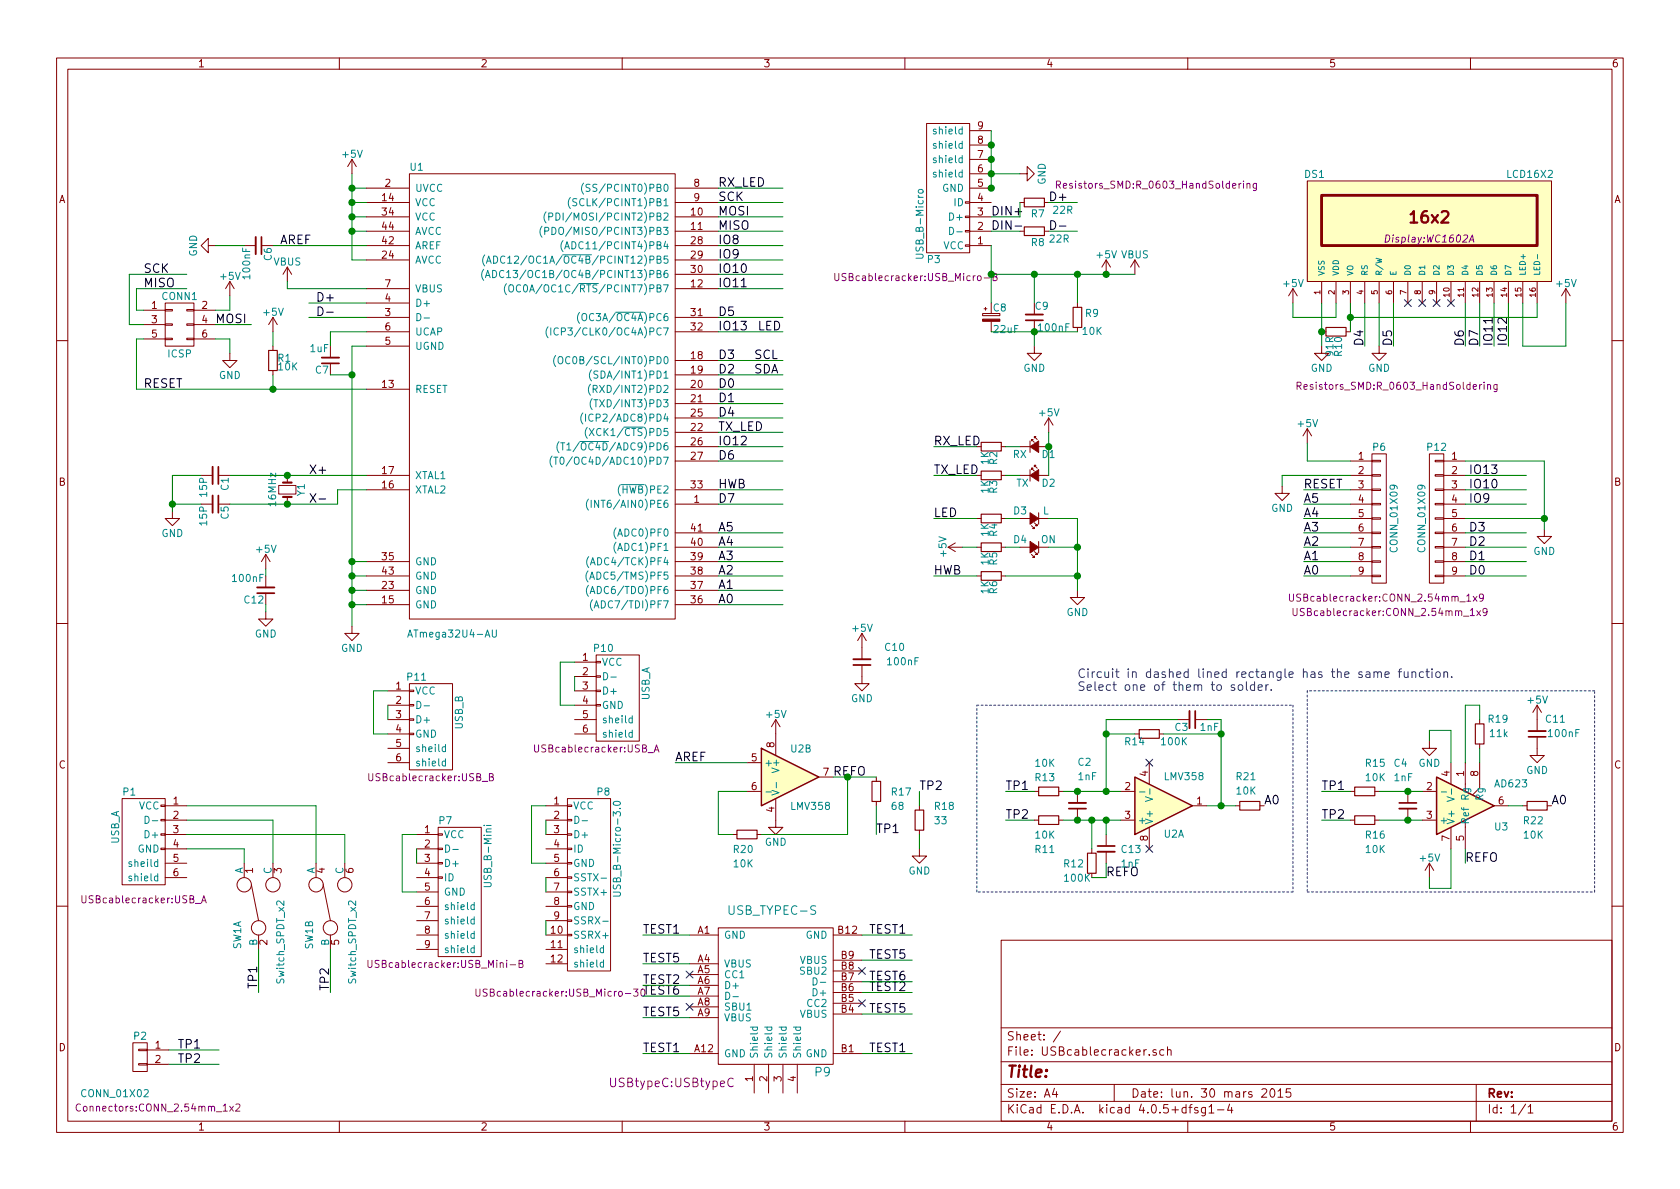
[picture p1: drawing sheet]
EESchema Schematic File Version 2
LIBS:USBcablecracker-rescue
LIBS:power
LIBS:device
LIBS:transistors
LIBS:conn
LIBS:linear
LIBS:regul
LIBS:74xx
LIBS:cmos4000
LIBS:adc-dac
LIBS:memory
LIBS:xilinx
LIBS:microcontrollers
LIBS:dsp
LIBS:microchip
LIBS:analog_switches
LIBS:motorola
LIBS:texas
LIBS:intel
LIBS:audio
LIBS:interface
LIBS:digital-audio
LIBS:philips
LIBS:display
LIBS:cypress
LIBS:siliconi
LIBS:opto
LIBS:atmel
LIBS:contrib
LIBS:valves
LIBS:USBcablecracker
LIBS:USBcablecracker-cache
EELAYER 25 0
EELAYER END
$Descr A4 11693 8268
encoding utf-8
Sheet 1 1
Title ""
Date "lun. 30 mars 2015"
Rev ""
Comp ""
Comment1 ""
Comment2 ""
Comment3 ""
Comment4 ""
$EndDescr
$Comp
L R_Small R13
U 1 1
P 7300 5500
F 0 "R13" V 7200 5400 50  0000 L CNN
F 1 "10K" V 7100 5400 50  0000 L CNN
F 2 "Resistors_SMD:R_0603_HandSoldering" H 7300 5500 50  0001 C CNN
F 3 "" H 7300 5500 50  0000 C CNN
	1    7300 5500
	0    1    1    0   
$EndComp
$Comp
L R_Small R14
U 1 1
P 8000 5100
F 0 "R14" V 8050 4925 50  0000 L CNN
F 1 "100K" V 8050 5175 50  0000 L CNN
F 2 "Resistors_SMD:R_0603_HandSoldering" H 8000 5100 50  0001 C CNN
F 3 "" H 8000 5100 50  0000 C CNN
	1    8000 5100
	0    1    1    0   
$EndComp
$Comp
L GND #PWR01
U 1 1
P 5400 5700
F 0 "#PWR01" H 5400 5450 50  0001 C CNN
F 1 "GND" H 5400 5550 50  0000 C CNN
F 2 "" H 5400 5700 50  0000 C CNN
F 3 "" H 5400 5700 50  0000 C CNN
	1    5400 5700
	1    0    0    -1  
$EndComp
$Comp
L R_Small R18
U 1 1
P 6400 5700
F 0 "R18" H 6500 5800 50  0000 L CNN
F 1 "33" H 6500 5700 50  0000 L CNN
F 2 "Resistors_SMD:R_0603_HandSoldering" H 6400 5700 50  0001 C CNN
F 3 "" H 6400 5700 50  0000 C CNN
	1    6400 5700
	1    0    0    -1  
$EndComp
$Comp
L GND #PWR02
U 1 1
P 6400 5900
F 0 "#PWR02" H 6400 5650 50  0001 C CNN
F 1 "GND" H 6400 5750 50  0000 C CNN
F 2 "" H 6400 5900 50  0000 C CNN
F 3 "" H 6400 5900 50  0000 C CNN
	1    6400 5900
	1    0    0    -1  
$EndComp
$Comp
L AD620 U3
U 1 1
P 10200 5600
F 0 "U3" H 10400 5750 50  0000 L CNN
F 1 "AD623" H 10400 5450 50  0000 L CNN
F 2 "Housings_SOIC:SOIC-8_3.9x4.9mm_Pitch1.27mm" H 10200 5600 50  0001 C CNN
F 3 "" H 10200 5600 50  0000 C CNN
	1    10200 5600
	1    0    0    1   
$EndComp
$Comp
L R_Small R17
U 1 1
P 6100 5500
F 0 "R17" H 6200 5500 50  0000 L CNN
F 1 "68" H 6200 5400 50  0000 L CNN
F 2 "Resistors_SMD:R_0603_HandSoldering" H 6100 5500 50  0001 C CNN
F 3 "" H 6100 5500 50  0000 C CNN
	1    6100 5500
	1    0    0    -1  
$EndComp
$Comp
L C_Small C4
U 1 1
P 9800 5600
F 0 "C4" H 9700 5900 50  0000 L CNN
F 1 "1nF" H 9700 5800 50  0000 L CNN
F 2 "Capacitors_SMD:C_0603_HandSoldering" H 9800 5600 50  0001 C CNN
F 3 "" H 9800 5600 50  0000 C CNN
	1    9800 5600
	1    0    0    -1  
$EndComp
Text Label 6100 5800 0    60   ~ 0
TP1
Text Label 6400 5500 0    60   ~ 0
TP2
$Comp
L +5V #PWR03
U 1 1
P 9950 6100
F 0 "#PWR03" H 9950 5950 50  0001 C CNN
F 1 "+5V" H 9950 6240 50  0000 C CNN
F 2 "" H 9950 6100 50  0000 C CNN
F 3 "" H 9950 6100 50  0000 C CNN
	1    9950 6100
	1    0    0    -1  
$EndComp
$Comp
L R_Small R19
U 1 1
P 10300 5100
F 0 "R19" H 10100 5000 50  0000 L CNN
F 1 "11k" H 10100 5100 50  0000 L CNN
F 2 "Resistors_SMD:R_0603_HandSoldering" H 10300 5100 50  0001 C CNN
F 3 "" H 10300 5100 50  0000 C CNN
	1    10300 5100
	-1   0    0    1   
$EndComp
$Comp
L GND #PWR04
U 1 1
P 9950 5150
F 0 "#PWR04" H 9950 4900 50  0001 C CNN
F 1 "GND" H 9950 5000 50  0000 C CNN
F 2 "" H 9950 5150 50  0000 C CNN
F 3 "" H 9950 5150 50  0000 C CNN
	1    9950 5150
	1    0    0    -1  
$EndComp
Text Label 10800 5600 0    60   ~ 0
A0
$Comp
L Switch_SPDT_x2 SW1
U 1 1
P 1800 6300
F 0 "SW1" H 1600 6450 50  0000 C CNN
F 1 "Switch_SPDT_x2" H 1550 6150 50  0000 C CNN
F 2 "USBcablecracker:DPDT" H 1800 6300 50  0001 C CNN
F 3 "" H 1800 6300 50  0000 C CNN
	1    1800 6300
	0    -1   -1   0   
$EndComp
$Comp
L Switch_SPDT_x2 SW1
U 2 1
P 2300 6300
F 0 "SW1" H 2100 6450 50  0000 C CNN
F 1 "Switch_SPDT_x2" H 2050 6150 50  0000 C CNN
F 2 "USBcablecracker:DPDT" H 2300 6300 50  0001 C CNN
F 3 "" H 2300 6300 50  0000 C CNN
	2    2300 6300
	0    -1   -1   0   
$EndComp
Text Label 1800 6875 1    60   ~ 0
TP1
Text Label 1400 7400 2    60   ~ 0
TP2
Text Label 4475 7325 0    60   ~ 0
TEST1
Text Label 4475 6500 0    60   ~ 0
TEST1
Text Label 6050 6500 0    60   ~ 0
TEST1
Text Label 6050 7325 0    60   ~ 0
TEST1
Text Label 4475 6700 0    60   ~ 0
TEST5
Text Label 4475 7075 0    60   ~ 0
TEST5
Text Label 6050 6675 0    60   ~ 0
TEST5
Text Label 6050 7050 0    60   ~ 0
TEST5
Text Label 4475 6925 0    60   ~ 0
TEST6
Text Label 6050 6825 0    60   ~ 0
TEST6
Text Label 4475 6850 0    60   ~ 0
TEST2
Text Label 6050 6900 0    60   ~ 0
TEST2
NoConn ~ 6000 6750
NoConn ~ 6000 6975
$Comp
L USB_TYPEC-S P9
U 1 1
P 5400 7400
F 0 "P9" H 5725 7350 60  0000 C CNN
F 1 "USB_TYPEC-S" H 5375 8475 60  0000 C CNN
F 2 "USBtypeC:USBtypeC" H 4675 7275 60  0000 C CNN
F 3 "" H 5425 7350 60  0000 C CNN
	1    5400 7400
	1    0    0    -1  
$EndComp
NoConn ~ 4800 6775
NoConn ~ 4800 7000
$Comp
L +5V #PWR05
U 1 1
P 9000 2100
F 0 "#PWR05" H 9000 1950 50  0001 C CNN
F 1 "+5V" H 9000 2240 50  0000 C CNN
F 2 "" H 9000 2100 50  0000 C CNN
F 3 "" H 9000 2100 50  0000 C CNN
	1    9000 2100
	1    0    0    -1  
$EndComp
$Comp
L R_Small R10
U 1 1
P 9300 2300
F 0 "R10" H 9330 2320 50  0000 L CNN
F 1 "91R" H 9330 2260 50  0000 L CNN
F 2 "Resistors_SMD:R_0603_HandSoldering" V 9675 2725 50  0000 C CNN
F 3 "" H 9300 2300 50  0000 C CNN
	1    9300 2300
	0    1    1    0   
$EndComp
$Comp
L GND #PWR06
U 1 1
P 9200 2400
F 0 "#PWR06" H 9200 2150 50  0001 C CNN
F 1 "GND" H 9200 2250 50  0000 C CNN
F 2 "" H 9200 2400 50  0000 C CNN
F 3 "" H 9200 2400 50  0000 C CNN
	1    9200 2400
	1    0    0    -1  
$EndComp
NoConn ~ 9800 2100
NoConn ~ 9900 2100
NoConn ~ 10000 2100
NoConn ~ 10100 2100
$Comp
L +5V #PWR07
U 1 1
P 10900 2100
F 0 "#PWR07" H 10900 1950 50  0001 C CNN
F 1 "+5V" H 10900 2240 50  0000 C CNN
F 2 "" H 10900 2100 50  0000 C CNN
F 3 "" H 10900 2100 50  0000 C CNN
	1    10900 2100
	1    0    0    -1  
$EndComp
Text Label 10200 2400 1    60   ~ 0
D6
$Comp
L GND #PWR08
U 1 1
P 9600 2400
F 0 "#PWR08" H 9600 2150 50  0001 C CNN
F 1 "GND" H 9600 2250 50  0000 C CNN
F 2 "" H 9600 2400 50  0000 C CNN
F 3 "" H 9600 2400 50  0000 C CNN
	1    9600 2400
	1    0    0    -1  
$EndComp
Text Label 10300 2400 1    60   ~ 0
D7
Text Label 9500 2400 1    60   ~ 0
D4
Text Label 9700 2400 1    60   ~ 0
D5
Text Label 10400 2400 1    60   ~ 0
IO11
Text Label 10500 2400 1    60   ~ 0
IO12
$Comp
L ATmega32U4-AU-RESCUE-USBcablecracker U1
U 1 1
P 3800 2850
F 0 "U1" H 2900 4550 50  0000 C CNN
F 1 "ATmega32U4-AU" H 3150 1300 50  0000 C CNN
F 2 "Housings_QFP:TQFP-44_10x10mm_Pitch0.8mm" H 5000 3950 50  0001 C CNN
F 3 "" H 5000 3950 50  0000 C CNN
	1    3800 2850
	1    0    0    -1  
$EndComp
$Comp
L +5V #PWR09
U 1 1
P 2450 1200
F 0 "#PWR09" H 2450 1050 50  0001 C CNN
F 1 "+5V" H 2450 1340 50  0000 C CNN
F 2 "" H 2450 1200 50  0000 C CNN
F 3 "" H 2450 1200 50  0000 C CNN
	1    2450 1200
	1    0    0    -1  
$EndComp
$Comp
L C_Small C6
U 1 1
P 1800 1700
F 0 "C6" H 1810 1770 50  0000 L CNN
F 1 "100nF" H 1810 1620 50  0000 L CNN
F 2 "Capacitors_SMD:C_0603_HandSoldering" H 1800 1700 50  0001 C CNN
F 3 "" H 1800 1700 50  0000 C CNN
	1    1800 1700
	0    1    1    0   
$EndComp
$Comp
L GND #PWR010
U 1 1
P 1500 1700
F 0 "#PWR010" H 1500 1450 50  0001 C CNN
F 1 "GND" H 1500 1550 50  0000 C CNN
F 2 "" H 1500 1700 50  0000 C CNN
F 3 "" H 1500 1700 50  0000 C CNN
	1    1500 1700
	0    1    1    0   
$EndComp
$Comp
L C_Small C7
U 1 1
P 2300 2500
F 0 "C7" H 2310 2570 50  0000 L CNN
F 1 "1uF" H 2310 2420 50  0000 L CNN
F 2 "Capacitors_SMD:C_0603_HandSoldering" H 2300 2500 50  0001 C CNN
F 3 "" H 2300 2500 50  0000 C CNN
	1    2300 2500
	-1   0    0    1   
$EndComp
$Comp
L GND #PWR011
U 1 1
P 2450 4350
F 0 "#PWR011" H 2450 4100 50  0001 C CNN
F 1 "GND" H 2450 4200 50  0000 C CNN
F 2 "" H 2450 4350 50  0000 C CNN
F 3 "" H 2450 4350 50  0000 C CNN
	1    2450 4350
	1    0    0    -1  
$EndComp
Text Label 2200 2100 0    60   ~ 0
D+
Text Label 2200 2200 0    60   ~ 0
D-
$Comp
L CONN_02X03 CONN1
U 1 1
P 1250 2250
F 0 "CONN1" H 1250 2450 50  0000 C CNN
F 1 "ICSP" H 1250 2050 50  0000 C CNN
F 2 "Connectors:CONN_2.54mm_2x3" H 1250 1050 50  0001 C CNN
F 3 "" H 1250 1050 50  0000 C CNN
	1    1250 2250
	1    0    0    -1  
$EndComp
Text Label 1000 2000 0    60   ~ 0
MISO
Text Label 1000 1900 0    60   ~ 0
SCK
$Comp
L +5V #PWR012
U 1 1
P 1600 2050
F 0 "#PWR012" H 1600 1900 50  0001 C CNN
F 1 "+5V" H 1600 2190 50  0000 C CNN
F 2 "" H 1600 2050 50  0000 C CNN
F 3 "" H 1600 2050 50  0000 C CNN
	1    1600 2050
	1    0    0    -1  
$EndComp
$Comp
L GND #PWR013
U 1 1
P 1600 2450
F 0 "#PWR013" H 1600 2200 50  0001 C CNN
F 1 "GND" H 1600 2300 50  0000 C CNN
F 2 "" H 1600 2450 50  0000 C CNN
F 3 "" H 1600 2450 50  0000 C CNN
	1    1600 2450
	1    0    0    -1  
$EndComp
Text Label 1500 2250 0    60   ~ 0
MOSI
$Comp
L R_Small R1
U 1 1
P 1900 2500
F 0 "R1" H 1930 2520 50  0000 L CNN
F 1 "10K" H 1930 2460 50  0000 L CNN
F 2 "Resistors_SMD:R_0603_HandSoldering" H 1900 2500 50  0001 C CNN
F 3 "" H 1900 2500 50  0000 C CNN
	1    1900 2500
	1    0    0    -1  
$EndComp
$Comp
L +5V #PWR014
U 1 1
P 1900 2300
F 0 "#PWR014" H 1900 2150 50  0001 C CNN
F 1 "+5V" H 1900 2440 50  0000 C CNN
F 2 "" H 1900 2300 50  0000 C CNN
F 3 "" H 1900 2300 50  0000 C CNN
	1    1900 2300
	1    0    0    -1  
$EndComp
$Comp
L Crystal_Small Y1
U 1 1
P 2000 3400
F 0 "Y1" H 2000 3500 50  0000 C CNN
F 1 "16MHz" H 2000 3300 50  0000 C CNN
F 2 "Crystals:crystal_FA238-TSX3225" H 2000 3400 50  0001 C CNN
F 3 "" H 2000 3400 50  0000 C CNN
	1    2000 3400
	0    1    1    0   
$EndComp
$Comp
L C_Small C1
U 1 1
P 1500 3300
F 0 "C1" H 1510 3370 50  0000 L CNN
F 1 "15P" H 1510 3220 50  0000 L CNN
F 2 "Capacitors_SMD:C_0603_HandSoldering" H 1500 3300 50  0001 C CNN
F 3 "" H 1500 3300 50  0000 C CNN
	1    1500 3300
	0    1    1    0   
$EndComp
$Comp
L C_Small C5
U 1 1
P 1500 3500
F 0 "C5" H 1510 3570 50  0000 L CNN
F 1 "15P" H 1510 3420 50  0000 L CNN
F 2 "Capacitors_SMD:C_0603_HandSoldering" H 1500 3500 50  0001 C CNN
F 3 "" H 1500 3500 50  0000 C CNN
	1    1500 3500
	0    1    1    0   
$EndComp
$Comp
L GND #PWR015
U 1 1
P 1200 3550
F 0 "#PWR015" H 1200 3300 50  0001 C CNN
F 1 "GND" H 1200 3400 50  0000 C CNN
F 2 "" H 1200 3550 50  0000 C CNN
F 3 "" H 1200 3550 50  0000 C CNN
	1    1200 3550
	1    0    0    -1  
$EndComp
Text Label 5000 1400 0    60   ~ 0
SCK
Text Label 5000 1500 0    60   ~ 0
MOSI
Text Label 5000 1600 0    60   ~ 0
MISO
Text Label 5000 1300 0    60   ~ 0
RX_LED
Text Label 5000 3000 0    60   ~ 0
TX_LED
$Comp
L R_Small R2
U 1 1
P 6900 3100
F 0 "R2" H 6930 3120 50  0000 L CNN
F 1 "1K" H 6930 3060 50  0000 L CNN
F 2 "Resistors_SMD:R_0603_HandSoldering" H 6900 3100 50  0001 C CNN
F 3 "" H 6900 3100 50  0000 C CNN
	1    6900 3100
	0    1    1    0   
$EndComp
$Comp
L R_Small R3
U 1 1
P 6900 3300
F 0 "R3" H 6930 3320 50  0000 L CNN
F 1 "1K" H 6930 3260 50  0000 L CNN
F 2 "Resistors_SMD:R_0603_HandSoldering" H 6900 3300 50  0001 C CNN
F 3 "" H 6900 3300 50  0000 C CNN
	1    6900 3300
	0    1    1    0   
$EndComp
$Comp
L R_Small R4
U 1 1
P 6900 3600
F 0 "R4" H 6930 3620 50  0000 L CNN
F 1 "1K" H 6930 3560 50  0000 L CNN
F 2 "Resistors_SMD:R_0603_HandSoldering" H 6900 3600 50  0001 C CNN
F 3 "" H 6900 3600 50  0000 C CNN
	1    6900 3600
	0    1    1    0   
$EndComp
$Comp
L R_Small R5
U 1 1
P 6900 3800
F 0 "R5" H 6930 3820 50  0000 L CNN
F 1 "1K" H 6930 3760 50  0000 L CNN
F 2 "Resistors_SMD:R_0603_HandSoldering" H 6900 3800 50  0001 C CNN
F 3 "" H 6900 3800 50  0000 C CNN
	1    6900 3800
	0    1    1    0   
$EndComp
$Comp
L R_Small R6
U 1 1
P 6900 4000
F 0 "R6" H 6930 4020 50  0000 L CNN
F 1 "1K" H 6930 3960 50  0000 L CNN
F 2 "Resistors_SMD:R_0603_HandSoldering" H 6900 4000 50  0001 C CNN
F 3 "" H 6900 4000 50  0000 C CNN
	1    6900 4000
	0    1    1    0   
$EndComp
$Comp
L Led_Small D1
U 1 1
P 7200 3100
F 0 "D1" H 7250 3050 50  0000 L CNN
F 1 "RX" H 7050 3050 50  0000 L CNN
F 2 "LEDs:LED_0603" V 7200 3100 50  0001 C CNN
F 3 "" V 7200 3100 50  0000 C CNN
	1    7200 3100
	1    0    0    -1  
$EndComp
$Comp
L Led_Small D2
U 1 1
P 7200 3300
F 0 "D2" H 7250 3250 50  0000 L CNN
F 1 "TX" H 7075 3250 50  0000 L CNN
F 2 "LEDs:LED_0603" V 7200 3300 50  0001 C CNN
F 3 "" V 7200 3300 50  0000 C CNN
	1    7200 3300
	1    0    0    -1  
$EndComp
$Comp
L Led_Small D3
U 1 1
P 7200 3600
F 0 "D3" H 7250 3550 50  0000 L CNN
F 1 "L" H 7100 3550 50  0000 L CNN
F 2 "LEDs:LED_0603" V 7200 3600 50  0001 C CNN
F 3 "" V 7200 3600 50  0000 C CNN
	1    7200 3600
	-1   0    0    1   
$EndComp
$Comp
L Led_Small D4
U 1 1
P 7200 3800
F 0 "D4" H 7250 3750 50  0000 L CNN
F 1 "ON" H 7050 3750 50  0000 L CNN
F 2 "LEDs:LED_0603" V 7200 3800 50  0001 C CNN
F 3 "" V 7200 3800 50  0000 C CNN
	1    7200 3800
	-1   0    0    1   
$EndComp
$Comp
L +5V #PWR016
U 1 1
P 6700 3800
F 0 "#PWR016" H 6700 3650 50  0001 C CNN
F 1 "+5V" H 6700 3940 50  0000 C CNN
F 2 "" H 6700 3800 50  0000 C CNN
F 3 "" H 6700 3800 50  0000 C CNN
	1    6700 3800
	0    -1   -1   0   
$EndComp
$Comp
L GND #PWR017
U 1 1
P 7500 4100
F 0 "#PWR017" H 7500 3850 50  0001 C CNN
F 1 "GND" H 7500 3950 50  0000 C CNN
F 2 "" H 7500 4100 50  0000 C CNN
F 3 "" H 7500 4100 50  0000 C CNN
	1    7500 4100
	1    0    0    -1  
$EndComp
$Comp
L GND #PWR018
U 1 1
P 7100 1200
F 0 "#PWR018" H 7100 950 50  0001 C CNN
F 1 "GND" H 7100 1050 50  0000 C CNN
F 2 "" H 7100 1200 50  0000 C CNN
F 3 "" H 7100 1200 50  0000 C CNN
	1    7100 1200
	0    -1   -1   0   
$EndComp
$Comp
L R_Small R7
U 1 1
P 7200 1400
F 0 "R7" V 7275 1375 50  0000 L CNN
F 1 "22R" V 7250 1525 50  0000 L CNN
F 2 "Resistors_SMD:R_0603_HandSoldering" V 7075 2250 50  0000 C CNN
F 3 "" H 7200 1400 50  0000 C CNN
	1    7200 1400
	0    1    1    0   
$EndComp
$Comp
L R_Small R8
U 1 1
P 7200 1600
F 0 "R8" V 7275 1575 50  0000 L CNN
F 1 "22R" V 7250 1700 50  0000 L CNN
F 2 "Resistors_SMD:R_0603_HandSoldering" H 7200 1600 50  0001 C CNN
F 3 "" H 7200 1600 50  0000 C CNN
	1    7200 1600
	0    1    1    0   
$EndComp
Text Label 7300 1400 0    60   ~ 0
D+
Text Label 7300 1600 0    60   ~ 0
D-
$Comp
L VBUS #PWR019
U 1 1
P 7900 1900
F 0 "#PWR019" H 7900 1750 50  0001 C CNN
F 1 "VBUS" H 7900 2040 50  0000 C CNN
F 2 "" H 7900 1900 50  0000 C CNN
F 3 "" H 7900 1900 50  0000 C CNN
	1    7900 1900
	1    0    0    -1  
$EndComp
$Comp
L CP_Small C8
U 1 1
P 6900 2200
F 0 "C8" H 6910 2270 50  0000 L CNN
F 1 "22uF" H 6910 2120 50  0000 L CNN
F 2 "Capacitors_Tantalum_SMD:Tantalum_Case-A_EIA-3216-18_Wave" H 6900 2200 50  0001 C CNN
F 3 "" H 6900 2200 50  0000 C CNN
	1    6900 2200
	1    0    0    -1  
$EndComp
$Comp
L R_Small R9
U 1 1
P 7500 2200
F 0 "R9" H 7350 2175 50  0000 L CNN
F 1 "10K" H 7325 2300 50  0000 L CNN
F 2 "Resistors_SMD:R_0603_HandSoldering" H 7500 2200 50  0001 C CNN
F 3 "" H 7500 2200 50  0000 C CNN
	1    7500 2200
	-1   0    0    1   
$EndComp
$Comp
L C_Small C9
U 1 1
P 7200 2200
F 0 "C9" H 7100 2125 50  0000 L CNN
F 1 "100nF" H 6950 2275 50  0000 L CNN
F 2 "Capacitors_SMD:C_0603_HandSoldering" H 7200 2200 50  0001 C CNN
F 3 "" H 7200 2200 50  0000 C CNN
	1    7200 2200
	-1   0    0    1   
$EndComp
$Comp
L GND #PWR020
U 1 1
P 7200 2400
F 0 "#PWR020" H 7200 2150 50  0001 C CNN
F 1 "GND" H 7200 2250 50  0000 C CNN
F 2 "" H 7200 2400 50  0000 C CNN
F 3 "" H 7200 2400 50  0000 C CNN
	1    7200 2400
	1    0    0    -1  
$EndComp
$Comp
L +5V #PWR021
U 1 1
P 7700 1900
F 0 "#PWR021" H 7700 1750 50  0001 C CNN
F 1 "+5V" H 7700 2040 50  0000 C CNN
F 2 "" H 7700 1900 50  0000 C CNN
F 3 "" H 7700 1900 50  0000 C CNN
	1    7700 1900
	1    0    0    -1  
$EndComp
Text Label 6500 3100 0    60   ~ 0
RX_LED
Text Label 6500 3300 0    60   ~ 0
TX_LED
Text Label 6500 3600 0    60   ~ 0
LED
Text Label 5000 3400 0    60   ~ 0
HWB
Text Label 6500 4000 0    60   ~ 0
HWB
Text Label 5000 4200 0    60   ~ 0
A0
Text Label 5000 4100 0    60   ~ 0
A1
Text Label 5000 4000 0    60   ~ 0
A2
Text Label 5000 3900 0    60   ~ 0
A3
Text Label 5000 3800 0    60   ~ 0
A4
Text Label 5000 3700 0    60   ~ 0
A5
Text Label 5000 2700 0    60   ~ 0
D0
Text Label 5000 2800 0    60   ~ 0
D1
Text Label 5000 2600 0    60   ~ 0
D2
Text Label 5000 2500 0    60   ~ 0
D3
Text Label 5000 2900 0    60   ~ 0
D4
Text Label 5000 3100 0    60   ~ 0
IO12
Text Label 5000 3200 0    60   ~ 0
D6
Text Label 5000 3500 0    60   ~ 0
D7
Text Label 5000 2200 0    60   ~ 0
D5
Text Label 5000 1700 0    60   ~ 0
IO8
Text Label 5000 1800 0    60   ~ 0
IO9
Text Label 5000 1900 0    60   ~ 0
IO10
Text Label 5000 2000 0    60   ~ 0
IO11
Text Label 5000 2300 0    60   ~ 0
IO13
Text Label 5250 2600 0    60   ~ 0
SDA
Text Label 5250 2500 0    60   ~ 0
SCL
Text Label 1000 2700 0    60   ~ 0
RESET
Text Label 1950 1700 0    60   ~ 0
AREF
Text Label 5275 2300 0    60   ~ 0
LED
$Comp
L +5V #PWR022
U 1 1
P 7300 3000
F 0 "#PWR022" H 7300 2850 50  0001 C CNN
F 1 "+5V" H 7300 3140 50  0000 C CNN
F 2 "" H 7300 3000 50  0000 C CNN
F 3 "" H 7300 3000 50  0000 C CNN
	1    7300 3000
	1    0    0    -1  
$EndComp
$Comp
L CONN_01X09 P12
U 1 1
P 10000 3600
F 0 "P12" H 10000 4100 50  0000 C CNN
F 1 "CONN_01X09" V 10100 3600 50  0000 C CNN
F 2 "USBcablecracker:CONN_2.54mm_1x9" H 10325 2950 50  0000 C CNN
F 3 "" H 10000 3600 50  0000 C CNN
	1    10000 3600
	-1   0    0    -1  
$EndComp
$Comp
L CONN_01X09 P6
U 1 1
P 9600 3600
F 0 "P6" H 9600 4100 50  0000 C CNN
F 1 "CONN_01X09" V 9700 3600 50  0000 C CNN
F 2 "USBcablecracker:CONN_2.54mm_1x9" H 9650 3050 50  0000 C CNN
F 3 "" H 9600 3600 50  0000 C CNN
	1    9600 3600
	1    0    0    -1  
$EndComp
Text Label 10225 4000 0    60   ~ 0
D0
Text Label 10225 3900 0    60   ~ 0
D1
Text Label 10225 3800 0    60   ~ 0
D2
Text Label 10225 3700 0    60   ~ 0
D3
Text Label 10225 3500 0    60   ~ 0
IO9
Text Label 10225 3400 0    60   ~ 0
IO10
Text Label 10225 3300 0    60   ~ 0
IO13
Text Label 9075 3900 0    60   ~ 0
A1
Text Label 9075 3800 0    60   ~ 0
A2
Text Label 9075 3700 0    60   ~ 0
A3
Text Label 9075 3600 0    60   ~ 0
A4
Text Label 9075 3500 0    60   ~ 0
A5
Text Label 9075 3400 0    60   ~ 0
RESET
$Comp
L +5V #PWR023
U 1 1
P 9100 3075
F 0 "#PWR023" H 9100 2925 50  0001 C CNN
F 1 "+5V" H 9100 3215 50  0000 C CNN
F 2 "" H 9100 3075 50  0000 C CNN
F 3 "" H 9100 3075 50  0000 C CNN
	1    9100 3075
	1    0    0    -1  
$EndComp
$Comp
L GND #PWR024
U 1 1
P 8925 3375
F 0 "#PWR024" H 8925 3125 50  0001 C CNN
F 1 "GND" H 8925 3225 50  0000 C CNN
F 2 "" H 8925 3375 50  0000 C CNN
F 3 "" H 8925 3375 50  0000 C CNN
	1    8925 3375
	1    0    0    -1  
$EndComp
$Comp
L GND #PWR025
U 1 1
P 10750 3675
F 0 "#PWR025" H 10750 3425 50  0001 C CNN
F 1 "GND" H 10750 3525 50  0000 C CNN
F 2 "" H 10750 3675 50  0000 C CNN
F 3 "" H 10750 3675 50  0000 C CNN
	1    10750 3675
	1    0    0    -1  
$EndComp
NoConn ~ 8000 5900
NoConn ~ 8000 5300
Text Label 9075 4000 0    60   ~ 0
A0
$Comp
L R_Small R15
U 1 1
P 9500 5500
F 0 "R15" V 9300 5500 50  0000 L CNN
F 1 "10K" V 9400 5500 50  0000 L CNN
F 2 "Resistors_SMD:R_0603_HandSoldering" H 9500 5500 50  0001 C CNN
F 3 "" H 9500 5500 50  0000 C CNN
	1    9500 5500
	0    1    1    0   
$EndComp
$Comp
L R_Small R16
U 1 1
P 9500 5700
F 0 "R16" V 9600 5700 50  0000 L CNN
F 1 "10K" V 9700 5700 50  0000 L CNN
F 2 "Resistors_SMD:R_0603_HandSoldering" H 9500 5700 50  0001 C CNN
F 3 "" H 9500 5700 50  0000 C CNN
	1    9500 5700
	0    1    1    0   
$EndComp
$Comp
L CONN_01X02 P2
U 1 1
P 975 7350
F 0 "P2" H 975 7500 50  0000 C CNN
F 1 "CONN_01X02" H 1150 7100 50  0000 C CNN
F 2 "Connectors:CONN_2.54mm_1x2" H 850 7000 50  0000 C CNN
F 3 "" H 975 7350 50  0000 C CNN
	1    975  7350
	-1   0    0    -1  
$EndComp
Text Label 1400 7300 2    60   ~ 0
TP1
Text Label 2300 6725 3    60   ~ 0
TP2
$Comp
L C_Small C10
U 1 1
P 6000 4600
F 0 "C10" H 5700 4500 50  0000 L CNN
F 1 "100nF" H 5600 4600 50  0000 L CNN
F 2 "Capacitors_SMD:C_0603_HandSoldering" H 6000 4600 50  0001 C CNN
F 3 "" H 6000 4600 50  0000 C CNN
	1    6000 4600
	-1   0    0    1   
$EndComp
$Comp
L +5V #PWR026
U 1 1
P 6000 4500
F 0 "#PWR026" H 6000 4350 50  0001 C CNN
F 1 "+5V" H 6000 4640 50  0000 C CNN
F 2 "" H 6000 4500 50  0000 C CNN
F 3 "" H 6000 4500 50  0000 C CNN
	1    6000 4500
	1    0    0    -1  
$EndComp
$Comp
L C_Small C11
U 1 1
P 10700 5100
F 0 "C11" H 10500 5000 50  0000 L CNN
F 1 "100nF" H 10400 5100 50  0000 L CNN
F 2 "Capacitors_SMD:C_0603_HandSoldering" H 10700 5100 50  0001 C CNN
F 3 "" H 10700 5100 50  0000 C CNN
	1    10700 5100
	-1   0    0    1   
$EndComp
$Comp
L +5V #PWR027
U 1 1
P 10700 5000
F 0 "#PWR027" H 10700 4850 50  0001 C CNN
F 1 "+5V" H 10700 5140 50  0000 C CNN
F 2 "" H 10700 5000 50  0000 C CNN
F 3 "" H 10700 5000 50  0000 C CNN
	1    10700 5000
	1    0    0    -1  
$EndComp
$Comp
L GND #PWR028
U 1 1
P 10700 5200
F 0 "#PWR028" H 10700 4950 50  0001 C CNN
F 1 "GND" H 10700 5050 50  0000 C CNN
F 2 "" H 10700 5200 50  0000 C CNN
F 3 "" H 10700 5200 50  0000 C CNN
	1    10700 5200
	1    0    0    -1  
$EndComp
$Comp
L C_Small C12
U 1 1
P 1850 4100
F 0 "C12" H 1860 4170 50  0000 L CNN
F 1 "100nF" H 1860 4020 50  0000 L CNN
F 2 "Capacitors_SMD:C_0603_HandSoldering" H 1850 4100 50  0001 C CNN
F 3 "" H 1850 4100 50  0000 C CNN
	1    1850 4100
	-1   0    0    1   
$EndComp
$Comp
L +5V #PWR029
U 1 1
P 1850 3950
F 0 "#PWR029" H 1850 3800 50  0001 C CNN
F 1 "+5V" H 1850 4090 50  0000 C CNN
F 2 "" H 1850 3950 50  0000 C CNN
F 3 "" H 1850 3950 50  0000 C CNN
	1    1850 3950
	1    0    0    -1  
$EndComp
$Comp
L GND #PWR030
U 1 1
P 1850 4250
F 0 "#PWR030" H 1850 4000 50  0001 C CNN
F 1 "GND" H 1850 4100 50  0000 C CNN
F 2 "" H 1850 4250 50  0000 C CNN
F 3 "" H 1850 4250 50  0000 C CNN
	1    1850 4250
	1    0    0    -1  
$EndComp
$Comp
L USB_A P1
U 1 1
P 1000 5800
F 0 "P1" V 700 5900 50  0000 C CNN
F 1 "USB_A" H 950 6000 50  0000 C CNN
F 2 "USBcablecracker:USB_A" V 1450 5800 50  0000 C CNN
F 3 "" V 950 5700 50  0000 C CNN
	1    1000 5800
	0    -1   1    0   
$EndComp
$Comp
L USB_A P10
U 1 1
P 4300 4800
F 0 "P10" V 4000 4700 50  0000 C CNN
F 1 "USB_A" H 4250 5000 50  0000 C CNN
F 2 "USBcablecracker:USB_A" V 4700 4650 50  0000 C CNN
F 3 "" V 4250 4700 50  0000 C CNN
	1    4300 4800
	0    1    1    0   
$EndComp
$Comp
L USB_A P11
U 1 1
P 3000 5000
F 0 "P11" V 2700 4900 50  0000 C CNN
F 1 "USB_B" H 2950 5200 50  0000 C CNN
F 2 "USBcablecracker:USB_B" V 3400 5000 50  0000 C CNN
F 3 "" V 2950 4900 50  0000 C CNN
	1    3000 5000
	0    1    1    0   
$EndComp
$Comp
L USB_B-Mini P7
U 1 1
P 3200 6000
F 0 "P7" V 2900 5900 50  0000 C CNN
F 1 "USB_B-Mini" H 3150 6200 50  0000 C CNN
F 2 "USBcablecracker:USB_Mini-B" V 3900 5900 50  0000 C CNN
F 3 "" V 3150 5900 50  0000 C CNN
	1    3200 6000
	0    1    1    0   
$EndComp
$Comp
L USB_B-Micro-3.0 P8
U 1 1
P 4100 5800
F 0 "P8" V 3800 5900 50  0000 C CNN
F 1 "USB_B-Micro-3.0" H 4200 6000 50  0000 C CNN
F 2 "USBcablecracker:USB_Micro-30" V 5200 5600 50  0000 C CNN
F 3 "" V 4050 5700 50  0000 C CNN
	1    4100 5800
	0    1    1    0   
$EndComp
Text Label 5800 5400 0    60   ~ 0
REFO
Text Label 7700 6100 0    60   ~ 0
REFO
Text Label 6900 1500 0    60   ~ 0
DIN+
Text Label 6900 1600 0    60   ~ 0
DIN-
Text Label 2150 3300 0    60   ~ 0
X+
Text Label 2150 3500 0    60   ~ 0
X-
$Comp
L USB_B-Micro P3
U 1 1
P 6600 1500
F 0 "P3" V 6300 1600 50  0000 C CNN
F 1 "USB_B-Micro" H 6550 1700 50  0000 C CNN
F 2 "USBcablecracker:USB_Micro-B" V 6175 1725 50  0000 C CNN
F 3 "" V 6550 1400 50  0000 C CNN
	1    6600 1500
	0    -1   -1   0   
$EndComp
Text Label 10200 6000 0    60   ~ 0
REFO
Text Label 4700 5300 0    60   ~ 0
AREF
$Comp
L +5V #PWR031
U 1 1
P 5400 5100
F 0 "#PWR031" H 5400 4950 50  0001 C CNN
F 1 "+5V" H 5400 5240 50  0000 C CNN
F 2 "" H 5400 5100 50  0000 C CNN
F 3 "" H 5400 5100 50  0000 C CNN
	1    5400 5100
	1    0    0    -1  
$EndComp
$Comp
L LM358 U2
U 2 1
P 5500 5400
F 0 "U2" H 5500 5600 50  0000 L CNN
F 1 "LMV358" H 5500 5200 50  0000 L CNN
F 2 "Housings_SOIC:SOIC-8_3.9x4.9mm_Pitch1.27mm" H 5500 5400 50  0001 C CNN
F 3 "" H 5500 5400 50  0000 C CNN
	2    5500 5400
	1    0    0    -1  
$EndComp
$Comp
L LCD16X2 DS1
U 1 1
P 9950 1600
F 0 "DS1" H 9150 2000 50  0000 C CNN
F 1 "LCD16X2" H 10650 2000 50  0000 C CNN
F 2 "Display:WC1602A" H 9950 1550 50  0000 C CIN
F 3 "" H 9950 1600 50  0000 C CNN
	1    9950 1600
	1    0    0    -1  
$EndComp
$Comp
L LM358 U2
U 1 1
P 8100 5600
F 0 "U2" H 8100 5800 50  0000 L CNN
F 1 "LMV358" H 8100 5400 50  0000 L CNN
F 2 "Housings_SOIC:SOIC-8_3.9x4.9mm_Pitch1.27mm" H 8100 5600 50  0001 C CNN
F 3 "" H 8100 5600 50  0000 C CNN
	1    8100 5600
	1    0    0    1   
$EndComp
$Comp
L VBUS #PWR032
U 1 1
P 2000 1950
F 0 "#PWR032" H 2000 1800 50  0001 C CNN
F 1 "VBUS" H 2000 2090 50  0000 C CNN
F 2 "" H 2000 1950 50  0000 C CNN
F 3 "" H 2000 1950 50  0000 C CNN
	1    2000 1950
	1    0    0    -1  
$EndComp
$Comp
L R_Small R20
U 1 1
P 5200 5800
F 0 "R20" V 5300 5700 50  0000 L CNN
F 1 "10K" V 5400 5700 50  0000 L CNN
F 2 "Resistors_SMD:R_0603_HandSoldering" H 5200 5800 50  0001 C CNN
F 3 "" H 5200 5800 50  0000 C CNN
	1    5200 5800
	0    1    1    0   
$EndComp
$Comp
L GND #PWR033
U 1 1
P 6000 4700
F 0 "#PWR033" H 6000 4450 50  0001 C CNN
F 1 "GND" H 6000 4550 50  0000 C CNN
F 2 "" H 6000 4700 50  0000 C CNN
F 3 "" H 6000 4700 50  0000 C CNN
	1    6000 4700
	1    0    0    -1  
$EndComp
$Comp
L C_Small C2
U 1 1
P 7500 5600
F 0 "C2" H 7500 5300 50  0000 L CNN
F 1 "1nF" H 7500 5400 50  0000 L CNN
F 2 "Capacitors_SMD:C_0603_HandSoldering" H 7500 5600 50  0001 C CNN
F 3 "" H 7500 5600 50  0000 C CNN
	1    7500 5600
	1    0    0    1   
$EndComp
$Comp
L R_Small R12
U 1 1
P 7600 6000
F 0 "R12" H 7400 6000 50  0000 L CNN
F 1 "100K" H 7400 5900 50  0000 L CNN
F 2 "Resistors_SMD:R_0603_HandSoldering" H 7600 6000 50  0001 C CNN
F 3 "" H 7600 6000 50  0000 C CNN
	1    7600 6000
	1    0    0    -1  
$EndComp
$Comp
L R_Small R11
U 1 1
P 7300 5700
F 0 "R11" V 7500 5600 50  0000 L CNN
F 1 "10K" V 7400 5600 50  0000 L CNN
F 2 "Resistors_SMD:R_0603_HandSoldering" H 7300 5700 50  0001 C CNN
F 3 "" H 7300 5700 50  0000 C CNN
	1    7300 5700
	0    1    1    0   
$EndComp
Text Label 9200 5500 0    60   ~ 0
TP1
Text Label 9200 5700 0    60   ~ 0
TP2
$Comp
L R_Small R22
U 1 1
P 10700 5600
F 0 "R22" V 10800 5500 50  0000 L CNN
F 1 "10K" V 10900 5500 50  0000 L CNN
F 2 "Resistors_SMD:R_0603_HandSoldering" H 10700 5600 50  0001 C CNN
F 3 "" H 10700 5600 50  0000 C CNN
	1    10700 5600
	0    1    1    0   
$EndComp
Text Label 8800 5600 0    60   ~ 0
A0
$Comp
L R_Small R21
U 1 1
P 8700 5600
F 0 "R21" V 8900 5500 50  0000 L CNN
F 1 "10K" V 8800 5500 50  0000 L CNN
F 2 "Resistors_SMD:R_0603_HandSoldering" H 8700 5600 50  0001 C CNN
F 3 "" H 8700 5600 50  0000 C CNN
	1    8700 5600
	0    1    -1   0   
$EndComp
Text Label 7000 5500 0    60   ~ 0
TP1
Text Label 7000 5700 0    60   ~ 0
TP2
Wire Wire Line
	6400 5900 6400 5800
Wire Wire Line
	6400 5500 6400 5600
Wire Wire Line
	10100 5900 10100 6175
Wire Wire Line
	10100 6175 9950 6175
Wire Wire Line
	9950 6175 9950 6100
Wire Wire Line
	10200 5300 10200 4900
Wire Wire Line
	10200 4900 10300 4900
Wire Wire Line
	10300 4900 10300 5000
Wire Wire Line
	10300 5200 10300 5300
Wire Wire Line
	10100 5300 10100 5075
Wire Wire Line
	10100 5075 9950 5075
Wire Wire Line
	9950 5075 9950 5150
Wire Wire Line
	1800 6600 1800 6900
Wire Wire Line
	2300 6600 2300 6900
Wire Wire Line
	4800 6500 4475 6500
Wire Wire Line
	4800 6850 4475 6850
Wire Wire Line
	4800 6925 4475 6925
Wire Wire Line
	4800 6700 4475 6700
Wire Wire Line
	4800 7075 4475 7075
Wire Wire Line
	4800 7325 4475 7325
Wire Wire Line
	6000 6500 6350 6500
Wire Wire Line
	6000 6825 6350 6825
Wire Wire Line
	6000 6900 6350 6900
Wire Wire Line
	6000 7325 6350 7325
Wire Wire Line
	6000 7050 6350 7050
Wire Wire Line
	6000 6675 6350 6675
Wire Wire Line
	9300 2200 9300 2100
Wire Wire Line
	9500 2100 9500 2400
Wire Wire Line
	9600 2100 9600 2400
Wire Wire Line
	9700 2100 9700 2400
Wire Wire Line
	10200 2100 10200 2400
Wire Wire Line
	10300 2100 10300 2400
Wire Wire Line
	10400 2100 10400 2400
Wire Wire Line
	10500 2100 10500 2400
Wire Wire Line
	9400 2100 9400 2300
Wire Wire Line
	9200 2100 9200 2400
Connection ~ 9400 2200
Wire Wire Line
	2450 1800 2550 1800
Wire Wire Line
	2450 1600 2550 1600
Connection ~ 2450 1600
Wire Wire Line
	2450 1500 2550 1500
Connection ~ 2450 1500
Wire Wire Line
	2450 1400 2550 1400
Connection ~ 2450 1400
Wire Wire Line
	2550 1300 2450 1300
Connection ~ 2450 1300
Wire Wire Line
	1900 1700 2550 1700
Wire Wire Line
	1700 1700 1500 1700
Wire Wire Line
	2300 2400 2300 2300
Wire Wire Line
	2300 2300 2550 2300
Wire Wire Line
	2550 2400 2450 2400
Wire Wire Line
	2450 2400 2450 4350
Wire Wire Line
	2450 2600 2300 2600
Connection ~ 2450 2600
Wire Wire Line
	2550 3900 2450 3900
Connection ~ 2450 3900
Wire Wire Line
	2550 4000 2450 4000
Connection ~ 2450 4000
Wire Wire Line
	2550 4100 2450 4100
Connection ~ 2450 4100
Wire Wire Line
	2550 4200 2450 4200
Connection ~ 2450 4200
Wire Wire Line
	2000 2000 2550 2000
Wire Wire Line
	2550 2100 2150 2100
Wire Wire Line
	2550 2200 2150 2200
Wire Wire Line
	1000 2150 950  2150
Wire Wire Line
	950  2150 950  2000
Wire Wire Line
	950  2000 1300 2000
Wire Wire Line
	1000 2250 900  2250
Wire Wire Line
	900  2250 900  1900
Wire Wire Line
	900  1900 1300 1900
Wire Wire Line
	1500 2150 1600 2150
Wire Wire Line
	1600 2150 1600 2050
Wire Wire Line
	1600 2450 1600 2350
Wire Wire Line
	1600 2350 1500 2350
Wire Wire Line
	1500 2250 1750 2250
Wire Wire Line
	1000 2350 950  2350
Wire Wire Line
	950  2350 950  2700
Wire Wire Line
	950  2700 2550 2700
Wire Wire Line
	2000 2000 2000 1950
Wire Wire Line
	1900 2300 1900 2400
Wire Wire Line
	1600 3300 2550 3300
Connection ~ 2000 3300
Wire Wire Line
	1400 3300 1200 3300
Wire Wire Line
	1200 3300 1200 3550
Wire Wire Line
	1400 3500 1200 3500
Connection ~ 1200 3500
Wire Wire Line
	1600 3500 2350 3500
Wire Wire Line
	2350 3500 2350 3400
Wire Wire Line
	2350 3400 2550 3400
Connection ~ 2000 3500
Wire Wire Line
	5000 1400 5450 1400
Wire Wire Line
	5000 1500 5450 1500
Wire Wire Line
	5000 1600 5450 1600
Wire Wire Line
	6700 3800 6800 3800
Wire Wire Line
	7300 3800 7500 3800
Wire Wire Line
	7300 3600 7500 3600
Wire Wire Line
	5000 1300 5450 1300
Wire Wire Line
	5000 3000 5450 3000
Wire Wire Line
	5000 3400 5450 3400
Wire Wire Line
	5000 4200 5450 4200
Wire Wire Line
	5000 4100 5450 4100
Wire Wire Line
	5000 4000 5450 4000
Wire Wire Line
	5000 3900 5450 3900
Wire Wire Line
	5000 3800 5450 3800
Wire Wire Line
	5000 3700 5450 3700
Wire Wire Line
	5000 2700 5450 2700
Wire Wire Line
	5000 2800 5450 2800
Wire Wire Line
	5000 2600 5450 2600
Wire Wire Line
	5000 2500 5450 2500
Wire Wire Line
	5000 2900 5450 2900
Wire Wire Line
	5000 3100 5450 3100
Wire Wire Line
	5000 3200 5450 3200
Wire Wire Line
	5000 3500 5450 3500
Wire Wire Line
	5000 2200 5450 2200
Wire Wire Line
	5000 1700 5450 1700
Wire Wire Line
	5000 1800 5450 1800
Wire Wire Line
	5000 1900 5450 1900
Wire Wire Line
	5000 2000 5450 2000
Wire Wire Line
	5000 2300 5450 2300
Wire Wire Line
	10200 3200 10750 3200
Wire Wire Line
	10200 3300 10625 3300
Wire Wire Line
	10200 3400 10625 3400
Wire Wire Line
	9400 3500 9075 3500
Wire Wire Line
	9400 3600 9075 3600
Wire Wire Line
	9400 3700 9075 3700
Wire Wire Line
	9400 3800 9075 3800
Wire Wire Line
	9400 3900 9075 3900
Wire Wire Line
	9400 4000 9075 4000
Wire Wire Line
	10200 3500 10625 3500
Wire Wire Line
	10200 3700 10625 3700
Wire Wire Line
	10200 3800 10625 3800
Wire Wire Line
	10200 3900 10625 3900
Wire Wire Line
	10200 4000 10625 4000
Wire Wire Line
	9400 3400 9075 3400
Wire Wire Line
	9400 3200 9100 3200
Wire Wire Line
	9100 3200 9100 3075
Wire Wire Line
	9400 3300 8925 3300
Wire Wire Line
	8925 3300 8925 3375
Wire Wire Line
	10750 3200 10750 3675
Wire Wire Line
	1900 2600 1900 2700
Connection ~ 1900 2700
Wire Wire Line
	9600 5700 9900 5700
Connection ~ 9800 5700
Wire Wire Line
	9600 5500 9900 5500
Connection ~ 9800 5500
Wire Wire Line
	1175 7300 1525 7300
Wire Wire Line
	1175 7400 1525 7400
Wire Wire Line
	1850 3950 1850 4000
Wire Wire Line
	1850 4200 1850 4250
Wire Wire Line
	10750 3600 10200 3600
Connection ~ 10750 3600
Wire Wire Line
	2450 1200 2450 1800
Wire Wire Line
	1700 5900 1300 5900
Wire Wire Line
	1300 5700 1900 5700
Wire Wire Line
	1300 5800 2400 5800
Wire Wire Line
	4000 4700 4000 4800
Wire Wire Line
	4000 4900 3900 4900
Wire Wire Line
	3900 4900 3900 4600
Wire Wire Line
	3900 4600 4000 4600
Wire Wire Line
	2700 4900 2700 5000
Wire Wire Line
	1300 5600 2200 5600
Wire Wire Line
	2700 4800 2600 4800
Wire Wire Line
	2600 4800 2600 5100
Wire Wire Line
	2600 5100 2700 5100
Wire Wire Line
	2900 5900 2900 6000
Wire Wire Line
	2900 5800 2800 5800
Wire Wire Line
	2800 5800 2800 6200
Wire Wire Line
	1700 6000 1700 5900
Wire Wire Line
	1900 5700 1900 6000
Wire Wire Line
	2200 5600 2200 6000
Wire Wire Line
	2400 5800 2400 6000
Wire Wire Line
	2800 6200 2900 6200
Wire Wire Line
	3800 5700 3800 5800
Wire Wire Line
	3800 5600 3700 5600
Wire Wire Line
	3700 5600 3700 6000
Wire Wire Line
	3700 6000 3800 6000
Wire Wire Line
	3800 6100 3800 6200
Wire Wire Line
	3800 6400 3800 6500
Connection ~ 6900 1200
Connection ~ 6900 1000
Connection ~ 6900 1100
Connection ~ 6900 1300
Wire Wire Line
	6900 1300 6900 900 
Wire Wire Line
	4700 5300 5200 5300
Wire Wire Line
	5200 5500 5000 5500
Wire Wire Line
	5000 5500 5000 5800
Connection ~ 9200 2300
Wire Wire Line
	7000 3600 7100 3600
Wire Wire Line
	7100 3800 7000 3800
Wire Wire Line
	7500 3600 7500 4100
Connection ~ 7500 3800
Connection ~ 7500 4000
Wire Wire Line
	7100 3100 7000 3100
Wire Wire Line
	7100 3300 7000 3300
Wire Wire Line
	6800 3300 6500 3300
Wire Wire Line
	6500 3100 6800 3100
Wire Wire Line
	6800 3600 6500 3600
Wire Wire Line
	6800 4000 6500 4000
Wire Wire Line
	7000 4000 7500 4000
Wire Wire Line
	10600 2100 10600 2400
Wire Wire Line
	10600 2400 10900 2400
Wire Wire Line
	10900 2400 10900 2100
Wire Wire Line
	9400 2200 10700 2200
Wire Wire Line
	10700 2200 10700 2100
Wire Wire Line
	9000 2200 9000 2100
Wire Wire Line
	9000 2200 9300 2200
Connection ~ 7700 5500
Wire Wire Line
	7400 5700 7800 5700
Connection ~ 8500 5600
Wire Wire Line
	6900 1200 7100 1200
Wire Wire Line
	6900 1600 7100 1600
Wire Wire Line
	7100 1400 7100 1500
Wire Wire Line
	7100 1500 6900 1500
Wire Wire Line
	7300 1400 7500 1400
Wire Wire Line
	7300 1600 7500 1600
Connection ~ 6900 1900
Connection ~ 7200 1900
Wire Wire Line
	7200 1900 7200 2100
Wire Wire Line
	7500 2100 7500 1900
Connection ~ 7500 1900
Wire Wire Line
	6900 2300 7500 2300
Wire Wire Line
	7200 2300 7200 2400
Connection ~ 7200 2300
Wire Wire Line
	6900 1900 7900 1900
Wire Wire Line
	7300 3000 7300 3300
Wire Wire Line
	6900 1700 6900 2100
Connection ~ 7700 1900
Connection ~ 7300 3100
Wire Wire Line
	7400 5500 7800 5500
Wire Wire Line
	5000 5800 5100 5800
Wire Wire Line
	5300 5800 5900 5800
Connection ~ 7600 5700
Wire Wire Line
	9400 5500 9200 5500
Wire Wire Line
	9200 5700 9400 5700
Wire Wire Line
	8400 5600 8600 5600
Wire Wire Line
	6100 5600 6100 5800
Wire Wire Line
	10200 5900 10200 6000
Wire Wire Line
	10600 5600 10500 5600
Wire Wire Line
	7200 5700 7000 5700
Connection ~ 7500 5700
Connection ~ 7500 5500
Wire Wire Line
	5900 5800 5900 5400
Wire Wire Line
	5800 5400 6100 5400
Connection ~ 5900 5400
Wire Wire Line
	7000 5500 7200 5500
Wire Wire Line
	8200 5000 7700 5000
Wire Wire Line
	8400 5000 8500 5000
Wire Wire Line
	8100 5100 8500 5100
Connection ~ 8500 5100
Wire Wire Line
	7900 5100 7700 5100
Connection ~ 7700 5100
Wire Wire Line
	7700 5000 7700 5500
Wire Wire Line
	8500 5000 8500 5600
$Comp
L C_Small C3
U 1 1
P 8300 5000
F 0 "C3" V 8350 4875 50  0000 L CNN
F 1 "1nF" V 8350 5050 50  0000 L CNN
F 2 "Capacitors_SMD:C_0603_HandSoldering" H 8300 5000 50  0001 C CNN
F 3 "" H 8300 5000 50  0000 C CNN
	1    8300 5000
	0    1    1    0   
$EndComp
Wire Notes Line
	9000 6200 6800 6200
Wire Notes Line
	9100 6200 11100 6200
Wire Notes Line
	6800 4900 9000 4900
Wire Notes Line
	6800 6200 6800 4900
Wire Notes Line
	9000 4900 9000 6200
Wire Notes Line
	11100 6200 11100 4800
Wire Wire Line
	7600 5900 7600 5700
$Comp
L C_Small C13
U 1 1
P 7700 5900
F 0 "C13" H 7800 5900 50  0000 L CNN
F 1 "1nF" H 7800 5800 50  0000 L CNN
F 2 "Capacitors_SMD:C_0603_HandSoldering" H 7700 5900 50  0001 C CNN
F 3 "" H 7700 5900 50  0000 C CNN
	1    7700 5900
	1    0    0    -1  
$EndComp
Wire Wire Line
	7600 6100 7700 6100
Connection ~ 7700 5700
Wire Wire Line
	7700 5800 7700 5700
Wire Wire Line
	7700 6100 7700 6000
Text Notes 7500 4800 0    60   ~ 0
Circuit in dashed lined rectangle has the same function.\nSelect one of them to solder.
Wire Notes Line
	9100 4800 9100 6200
Wire Notes Line
	11100 4800 9100 4800
$EndSCHEMATC
